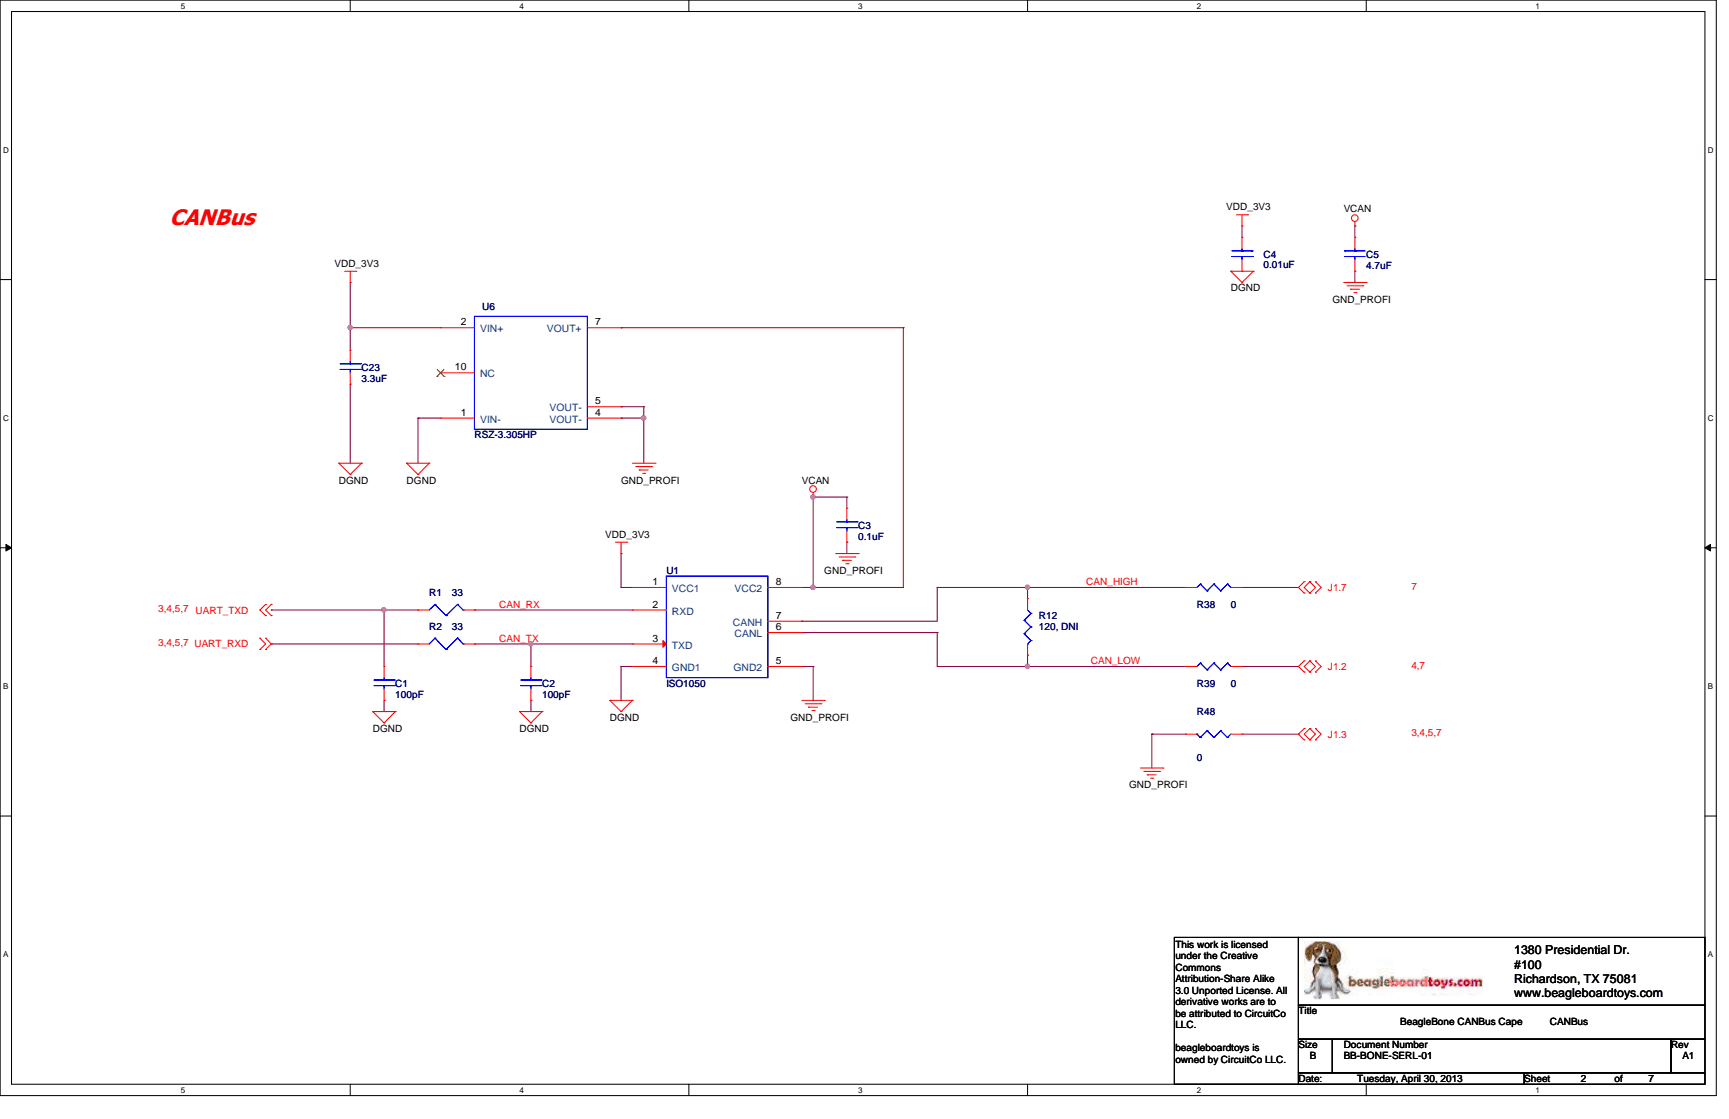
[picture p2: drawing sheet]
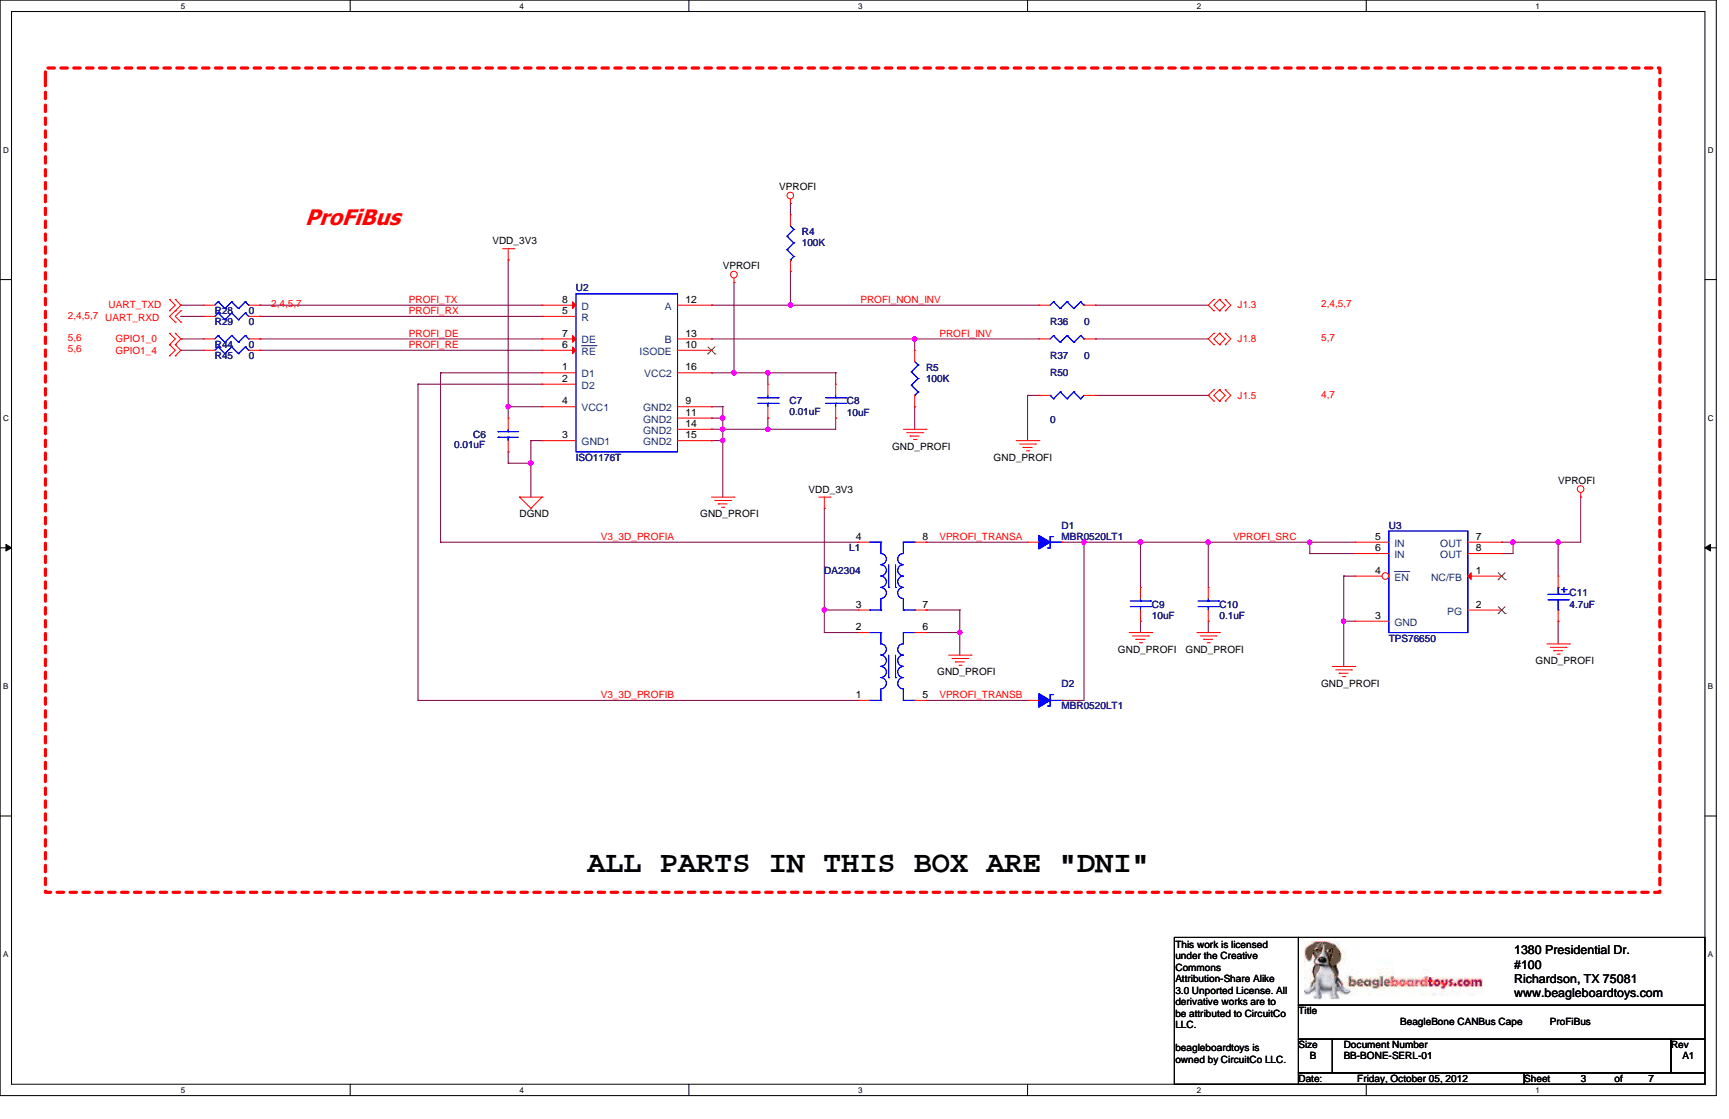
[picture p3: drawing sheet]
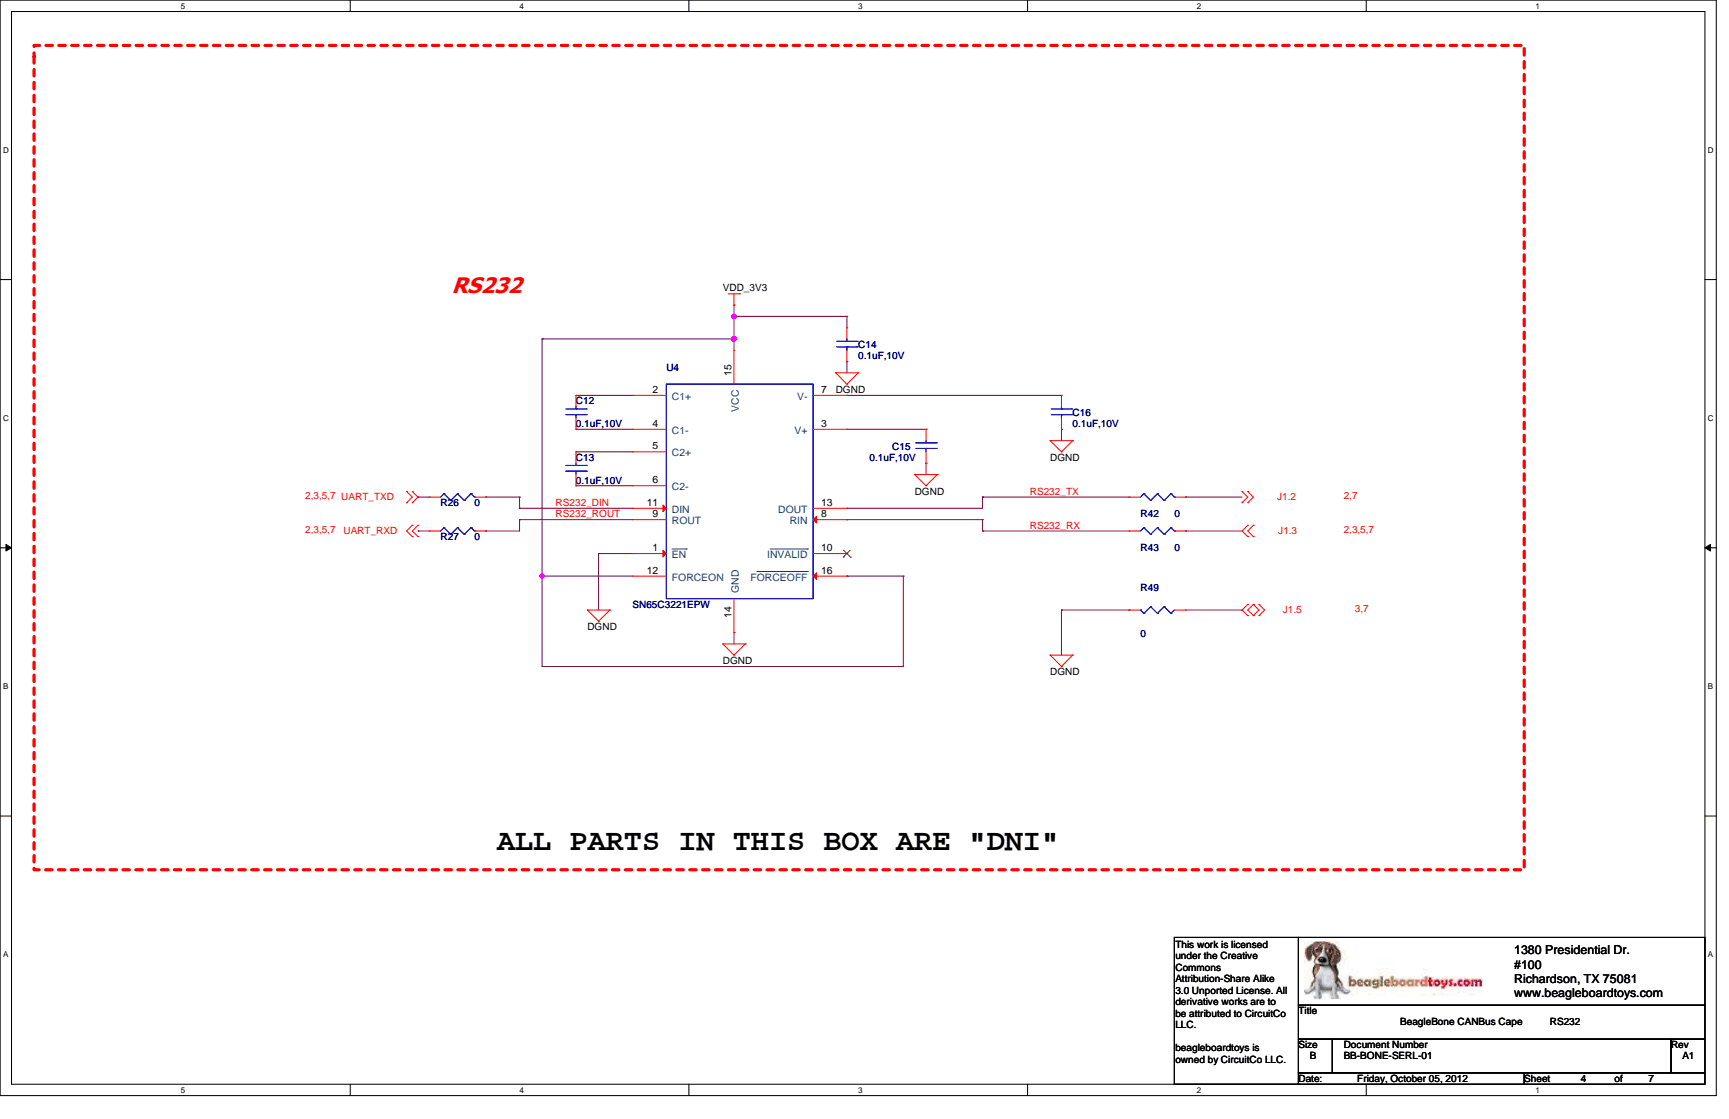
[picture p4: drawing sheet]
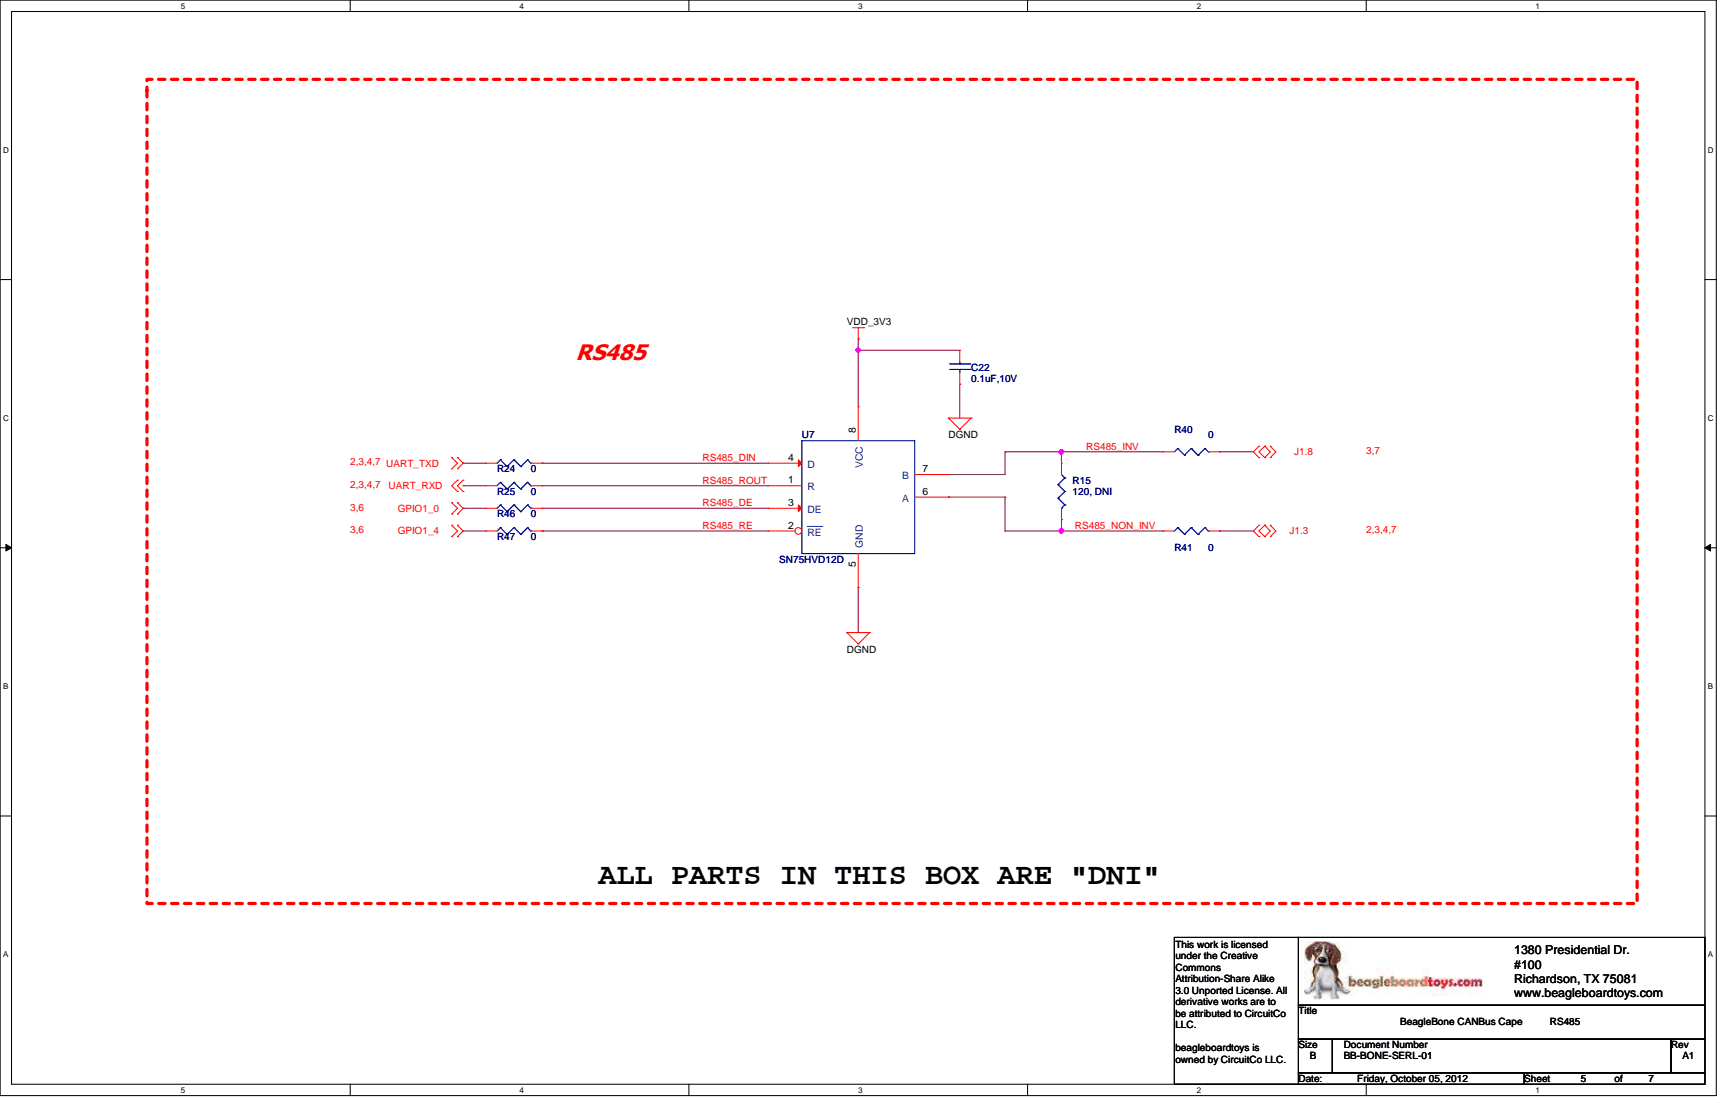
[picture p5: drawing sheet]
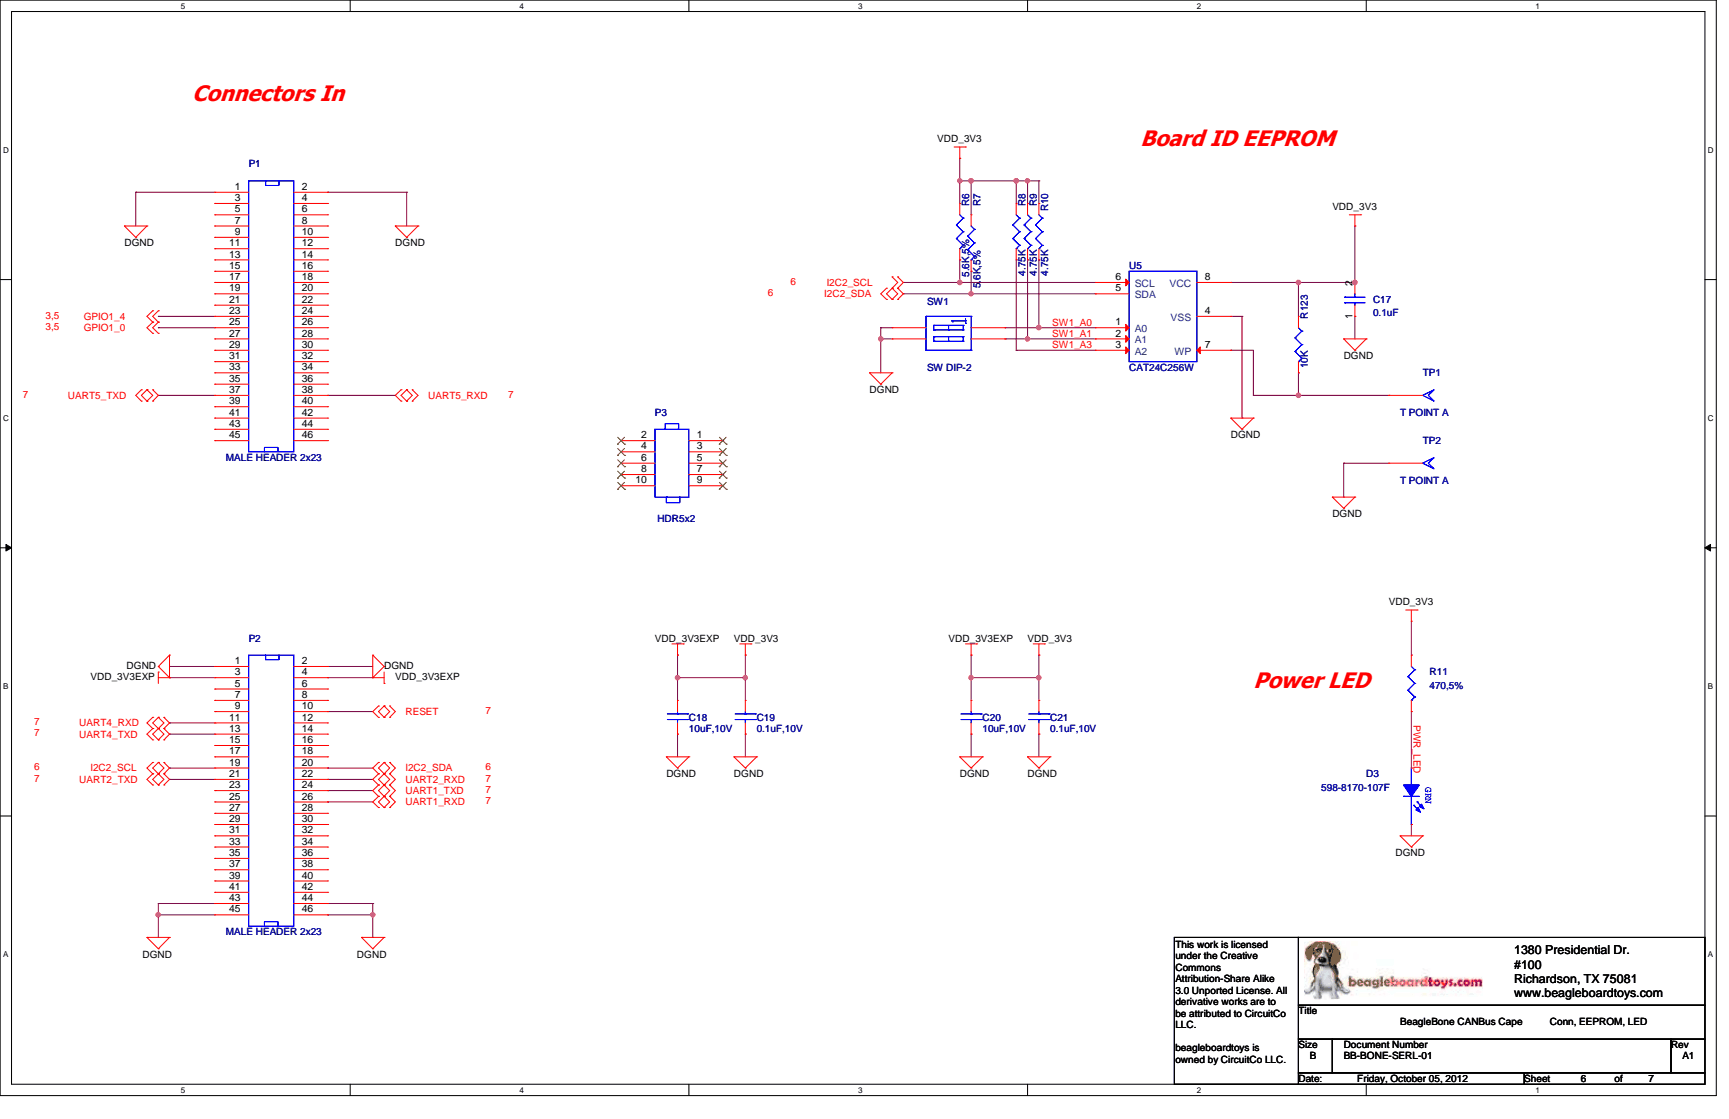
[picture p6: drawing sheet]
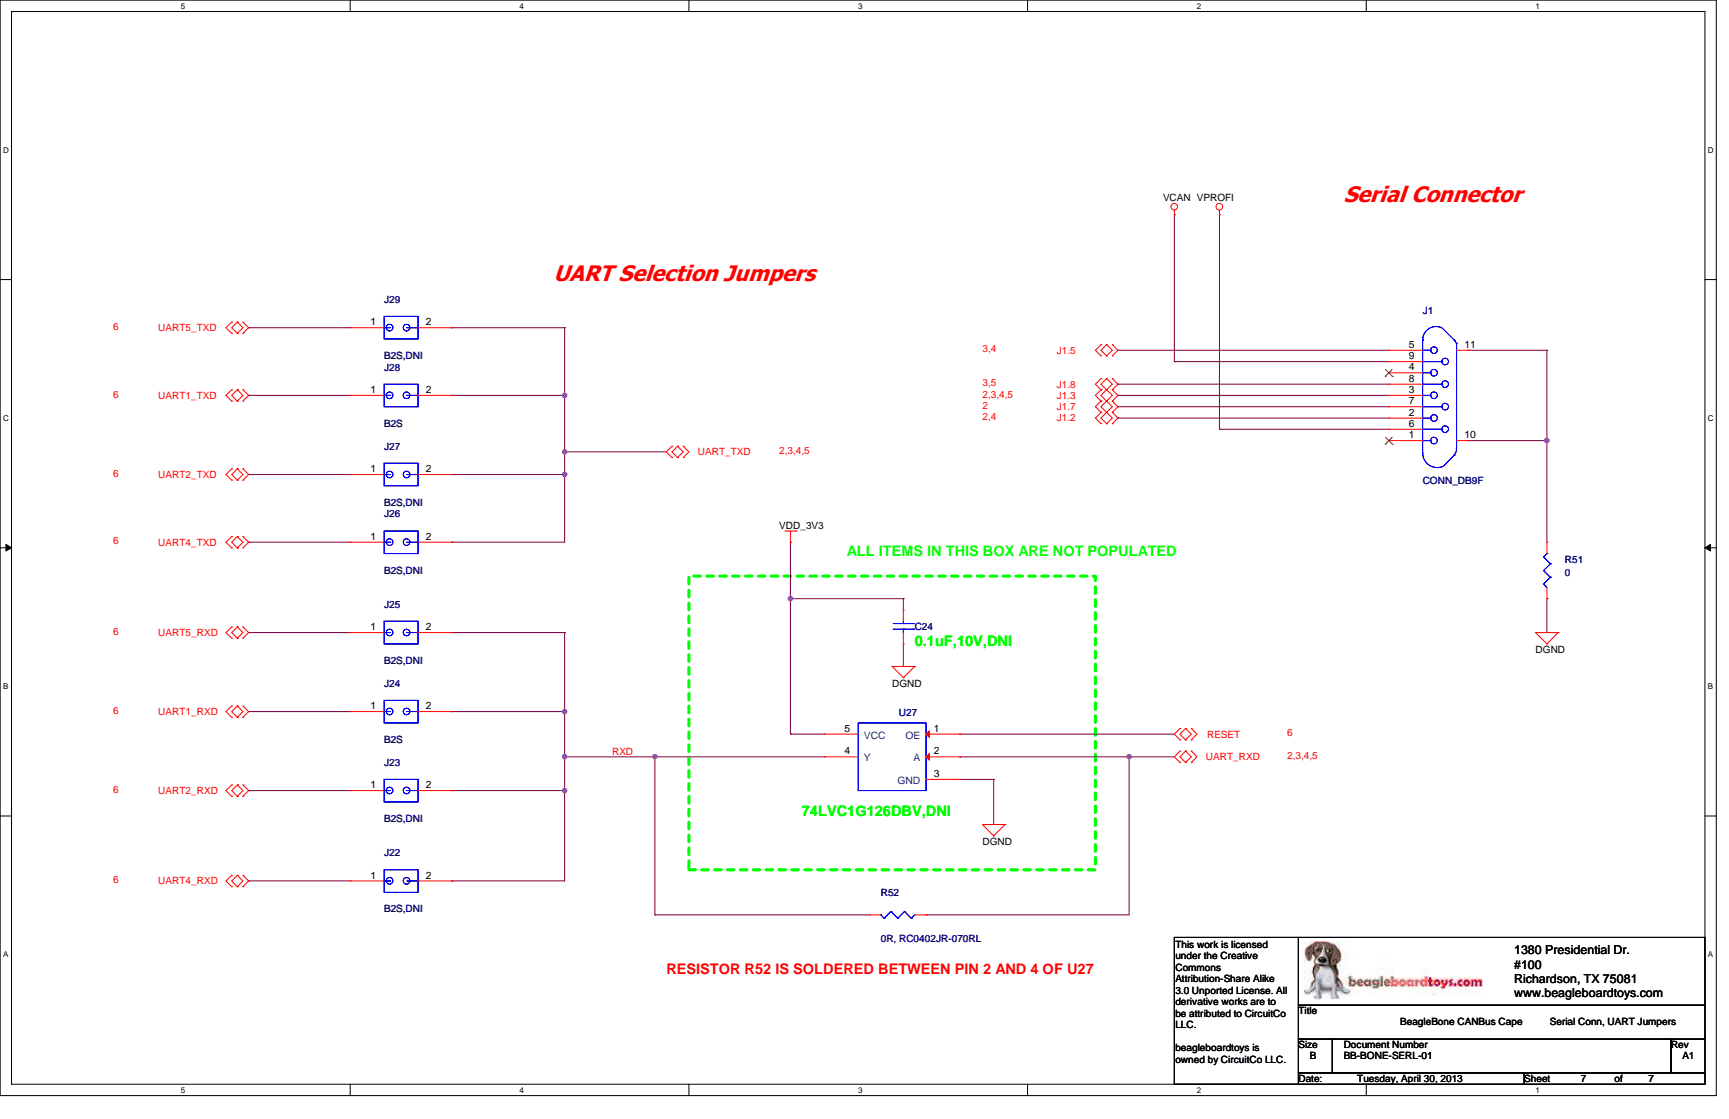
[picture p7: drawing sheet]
# OrCAD Capture schematic BeagleBone-CANBus-RevA1-schematic.dsn

## Sheets
1 P01_Cover Page: title: BeagleBone CANBus Cape          COVER PAGE; rev: A1; company: BBT; note: BB-BONE-SERL-01
2 P07_Serial Conn, UART Jumpers: size B; title: BeagleBone CANBus Cape          Serial Conn, UART Jumpers
3 P05_RS485: size B; title: BeagleBone CANBus Cape          RS485
4 P03_ProFiBus: size B; title: BeagleBone CANBus Cape          ProFiBus
5 P06_Conn, EEPROM, LED: size B; title: BeagleBone CANBus Cape          Conn, EEPROM, LED
6 P04_RS232: size B; title: BeagleBone CANBus Cape          RS232
7 P02_CANBus: size B; title: BeagleBone CANBus Cape          CANBus

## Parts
sheet P02_CANBus
C1  100pF  [SM-7351-CAP-0402]
C2  100pF  [SM-7351-CAP-0402]
C3  0.1uF  [SM-7351-CAP-0402]
C4  0.01uF  [SM-7351-CAP-0402]
C5  4.7uF  [SM-7351-CAP-0603]
C23  3.3uF  [SM-7351-CAP-0603]
R1  33  [SM-7351-RES-0402]
R2  33  [SM-7351-RES-0402]
R12  120, DNI  [SM-7351-RES-0402]
R38  0  [SM-7351-RES-0402]
R39  0  [SM-7351-RES-0402]
R48  0  [SM-7351-RES-0402]
U1  ISO1050  [so8_w_dub]
U6  RSZ-3.305HP
sheet P03_ProFiBus
C6  0.01uF  [SM-7351-CAP-0402]
C7  0.01uF  [SM-7351-CAP-0402]
C8  10uF  [SM-7351-CAP-0805]
C9  10uF  [SM-7351-CAP-0805]
C10  0.1uF  [SM-7351-CAP-0402]
C11  4.7uF  [SM-7351-CAP-0603]
D1  MBR0520LT1  [mbr0520L]
D2  MBR0520LT1  [mbr0520L]
L1  DA2304  [DA2304]
R4  100K  [SM-7351-RES-0402]
R5  100K  [SM-7351-RES-0402]
R28  0  [SM-7351-RES-0402]
R29  0  [SM-7351-RES-0402]
R36  0  [SM-7351-RES-0402]
R37  0  [SM-7351-RES-0402]
R44  0  [SM-7351-RES-0402]
R45  0  [SM-7351-RES-0402]
R50  0  [SM-7351-RES-0402]
U2  ISO1176T  [u_16_dw]
U3  TPS76650  [soic_8]
sheet P04_RS232
C12  0.1uF,10V  [c402-25]
C13  0.1uF,10V  [c402-25]
C14  0.1uF,10V  [c402-25]
C15  0.1uF,10V  [c402-25]
C16  0.1uF,10V  [c402-25]
R26  0  [SM-7351-RES-0402]
R27  0  [SM-7351-RES-0402]
R42  0  [SM-7351-RES-0402]
R43  0  [SM-7351-RES-0402]
R49  0  [SM-7351-RES-0402]
U4  SN65C3221EPW  [tssop16-14x70]
sheet P05_RS485
C22  0.1uF,10V  [c402-25]
R15  120, DNI  [SM-7351-RES-0402]
R24  0  [SM-7351-RES-0402]
R25  0  [SM-7351-RES-0402]
R40  0  [SM-7351-RES-0402]
R41  0  [SM-7351-RES-0402]
R46  0  [SM-7351-RES-0402]
R47  0  [SM-7351-RES-0402]
U7  SN75HVD12D
sheet P06_Conn, EEPROM, LED
C17  0.1uF  [402]
C18  10uF,10V  [c0805]
C19  0.1uF,10V  [c402-25]
C20  10uF,10V  [0805]
C21  0.1uF,10V  [c402-25]
D3  598-8170-107F  [LED0805-1]
P1  MALE HEADER 2x23  [HEADER23X2]
P2  MALE HEADER 2x23  [HEADER23X2]
P3  HDR5x2  [HEADER10X2]
R6  5.6K,5%  [402]
R7  5.6K,5%  [402]
R8  4.75K  [402]
R9  4.75K  [402]
R10  4.75K  [402]
R11  470,5%  [402]
R123  10K  [402]
SW1  SW DIP-2  [swdip4_100-339smd]
TP1  T POINT A
TP2  T POINT A
U5  CAT24C256W  [SOIC_8]
sheet P07_Serial Conn, UART Jumpers
C24  0.1uF,10V,DNI  [c402-25]
J1  CONN_DB9F  [NorComp_db9F_SMD]
J22  B2S,DNI
J23  B2S,DNI
J24  B2S
J25  B2S,DNI
J26  B2S,DNI
J27  B2S,DNI
J28  B2S
J29  B2S,DNI
R51  0  [0603]
R52  0R, RC0402JR-070RL  [0402]
U27  74LVC1G126DBV,DNI  [DBV5]

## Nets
DGND: C1.2 C2.2 C4.2 C6.2 C14.2 C15.2 C16.2 C17.1 C18.2 C19.2 C20.2 C21.2 C22.2 C23.2 C24.2 D3.1(C) P1.1 P1.2(26) P2.1 P2.2(26) P2.43(22) P2.44(47) P2.45(23) P2.46(48) R49.1(P1) R51.2(P2) SW1.1(A1) SW1.2(A2) TP2.1(TP) U1.4(GND1) U2.3(GND1) U4.1(~{EN}) U4.14(GND) U5.4(VSS) U6.1(VIN-) U7.5(GND) U27.3(GND)
GND_PROFI: C3.2 C5.2 C7.2 C8.2 C9.2 C10.2 C11.2(NEG) L1.6 L1.7 R5.1(P1) R48.1(P1) R50.1(P1) U1.5(GND2) U2.9(GND2) U2.11(GND2) U2.14(GND2) U2.15(GND2) U3.3(GND) U3.4(~{EN}) U6.4(VOUT-) U6.5(VOUT-)
V3_3D_PROFIA: L1.4 U2.1(D1)
V3_3D_PROFIB: L1.1 U2.2(D2)
VDD_3V3: C4.1 C6.1 C14.1 C17.2 C18.1 C19.1 C20.1 C21.1 C22.1 C23.1 C24.1 L1.2 L1.3 P2.3(2) P2.4(27) R6.1 R7.1 R8.1 R9.1 R10.1 R11.1 R123.1 U1.1(VCC1) U2.4(VCC1) U4.12(FORCEON) U4.15(VCC) U4.16(\~{FORCEOF}F) U5.8(VCC) U6.2(VIN+) U7.8(VCC) U27.5(VCC)
CAN_HIGH: R12.2(P2) R38.2(P2) U1.7(CANH)
CAN_LOW: R12.1(P1) R39.2(P2) U1.6(CANL)
CAN_RX: R1.2 U1.2(RXD)
CAN_TX: C2.1 R2.2 U1.3(TXD)
GPIO1_0: P1.25(13) R44.2(P2) R46.2(P2)
GPIO1_4: P1.23(12) R45.2(P2) R47.2(P2)
I2C2_SCL: P2.19(10) R6.2 U5.6(SCL)
I2C2_SDA: P2.20(35) R7.2 U5.5(SDA)
J1.2: J1.2 R39.1(P1) R42.1(P1)
J1.3: J1.3 R36.1(P1) R41.1(P1) R43.1(P1) R48.2(P2)
J1.5: J1.5 R49.2(P2) R50.2(P2)
J1.7: J1.7 R38.1(P1)
J1.8: J1.8 R37.1(P1) R40.1(P1)
PROFI_DE: R44.1(P1) U2.7(DE)
PROFI_INV: R5.2(P2) R37.2(P2) U2.13(B)
PROFI_NON_INV: R4.1(P1) R36.2(P2) U2.12(A)
PROFI_RE: R45.1(P1) U2.6(~{RE})
PROFI_RX: R29.1(P1) U2.5(R)
PROFI_TX: R28.1(P1) U2.8(D)
PWR_LED: D3.2(A) R11.2
RESET: P2.10(30) U27.1(OE)
RS232_DIN: R26.1(P1) U4.11(DIN)
RS232_ROUT: R27.1(P1) U4.9(ROUT)
RS232_RX: R43.2(P2) U4.8(RIN)
RS232_TX: R42.2(P2) U4.13(DOUT)
RS485_DE: R46.1(P1) U7.3(DE)
RS485_DIN: R24.1(P1) U7.4(D)
RS485_INV: R15.2(P2) R40.2(P2) U7.7(B)
RS485_NON_INV: R15.1(P1) R41.2(P2) U7.6(A)
RS485_RE: R47.1(P1) U7.2(~{RE})
RS485_ROUT: R25.1(P1) U7.1(R)
RXD: J22.2 J23.2 J24.2 J25.2 R52.1(P1) U27.4(Y)
SW1_A0: R10.2 SW1.4(B1) U5.1(A0)
SW1_A1: R9.2 SW1.3(B2) U5.2(A1)
SW1_A3: R8.2 U5.3(A2)
UART1_RXD: J24.1 P2.26(38)
UART1_TXD: J28.1 P2.24(37)
UART2_RXD: J23.1 P2.22(36)
UART2_TXD: J27.1 P2.21(11)
UART4_RXD: J22.1 P2.11(6)
UART4_TXD: J26.1 P2.13(7)
UART5_RXD: J25.1 P1.38(44)
UART5_TXD: J29.1 P1.37(19)
UART_RXD: R2.1 R25.2(P2) R27.2(P2) R29.2(P2) R52.2(P2) U27.2(A)
UART_TXD: C1.1 J26.2 J27.2 J28.2 J29.2 R1.1 R24.2(P2) R26.2(P2) R28.2(P2)
VCAN: C3.1 C5.1 J1.9 U1.8(VCC2) U6.7(VOUT+)
VPROFI: C7.1 C8.1 C11.1(POS) J1.6 R4.2(P2) U2.16(VCC2) U3.7(OUT) U3.8(OUT)
VPROFI_SRC: C9.1 C10.1 D1.1(CATHODE) D2.1(CATHODE) U3.5(IN) U3.6(IN)
VPROFI_TRANSA: D1.2(ANODE) L1.8
VPROFI_TRANSB: D2.2(ANODE) L1.5
N157232: C15.1 U4.3(V+)
N157280: C12.2 U4.4(C1-)
N157284: C12.1 U4.2(C1+)
N157304: C16.1 U4.7(V-)
N157400: C13.1 U4.5(C2+)
N157404: C13.2 U4.6(C2-)
N161277: R123.2 TP1.1(TP) U5.7(WP)
N220625: J1.10 J1.11 R51.1(P1)

Not connected (* = marked no-connect by the designer): J1 1* 4*; P1 3(2) 4(27) 5(3) 6(28) 7(4) 8(29) 9(5) 10(30) 11(6) 12(31) 13(7) 14(32) 15(8) 16(33) 17(9) 18(34) 19(10) 20(35) 21(11) 22(36) 24(37) 26(38) 27(14) 28(39) 29(15) 30(40) 31(16) 32(41) 33(17) 34(42) 35(18) 36(43) 39(20) 40(45) 41(21) 42(46) 43(22) 44(47) 45(23) 46(48); P2 5(3) 6(28) 7(4) 8(29) 9(5) 12(31) 14(32) 15(8) 16(33) 17(9) 18(34) 23(12) 25(13) 27(14) 28(39) 29(15) 30(40) 31(16) 32(41) 33(17) 34(42) 35(18) 36(43) 37(19) 38(44) 39(20) 40(45) 41(21) 42(46); P3 1* 2* 3* 4* 5* 6* 7* 8* 9* 10*; U2 10(ISODE)*; U3 1(NC/FB)* 2(PG)*; U4 10(\~{INVALID})*; U6 10(NC)*

## Notes on the sheets
sheet 1
- REV
- DATE
- BY
- CHANGE
- A1
- 09/27/2012
- BBT
- Initial release.
- This work is licensed under the Creative Commons Attribution-Share Alike 3.0 Unported License. To view a
  copy of this license, visit http://creativecommons.org/licenses/by-sa/3.0/ or send a letter to Creative
  Commons, 171 Second Street, Suite 300, San Francisco, California, 94105, USA.
  All derivative works are to be attributed to CircuitCo LLC .
  For more information, see http://creativecommons.org/license/results-one?license_code=by-sa
sheet 2
- Serial Connector
- UART Selection Jumpers
- ALL ITEMS IN THIS BOX ARE NOT POPULATED
- RESISTOR R52 IS SOLDERED BETWEEN PIN 2 AND 4 OF U27
sheet 3
- RS485
- ALL PARTS IN THIS BOX ARE "DNI"
sheet 4
- ProFiBus
- ALL PARTS IN THIS BOX ARE "DNI"
sheet 5
- Connectors In
- Board ID EEPROM
- Power LED
sheet 6
- RS232
- ALL PARTS IN THIS BOX ARE "DNI"
sheet 7
- CANBus
